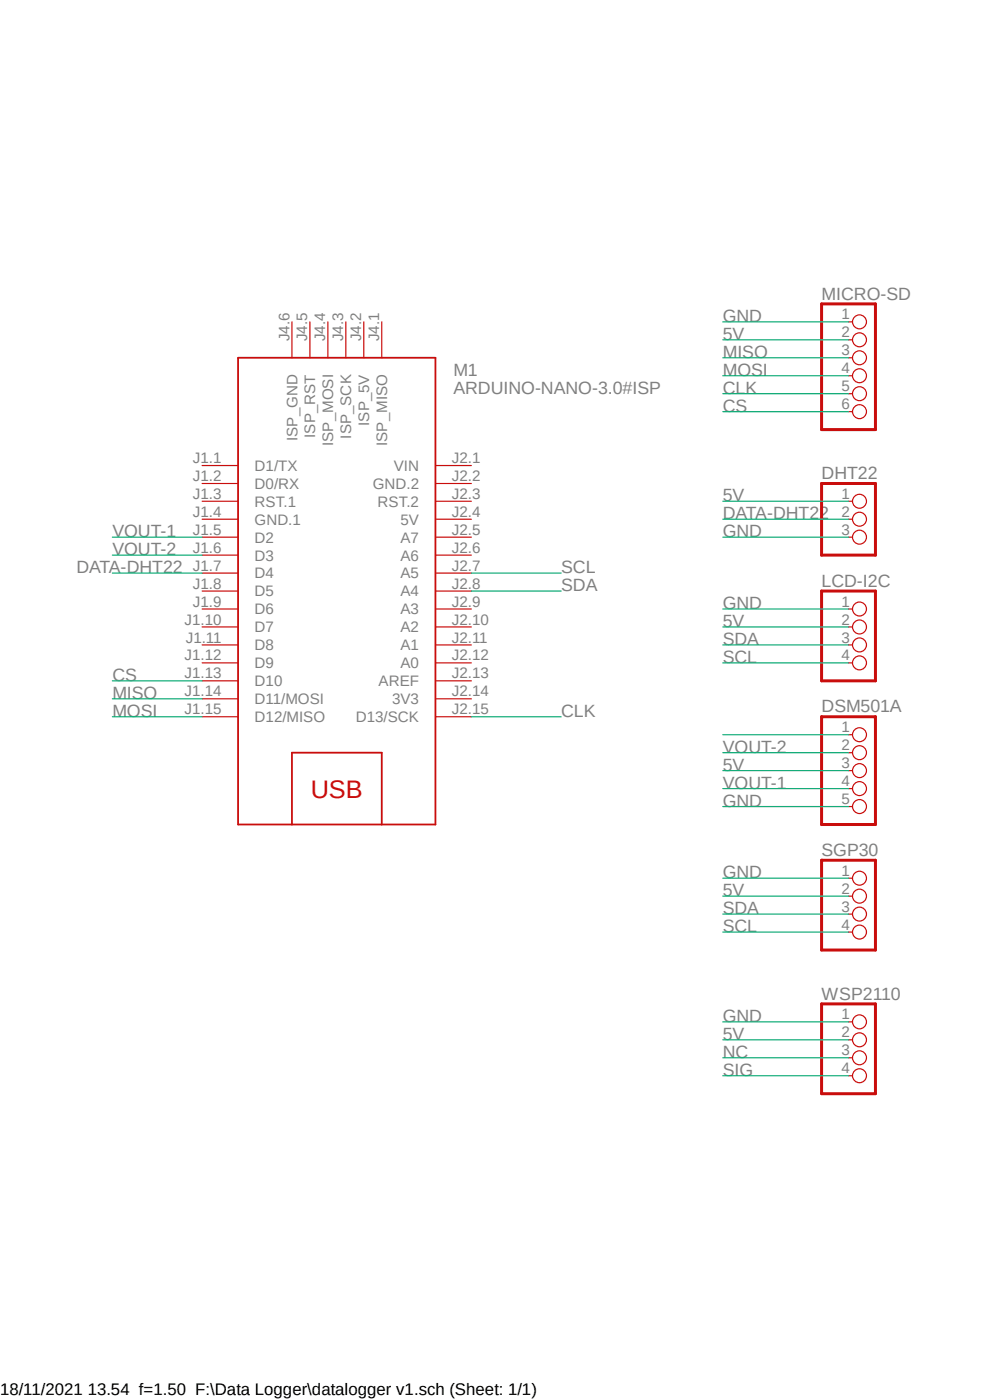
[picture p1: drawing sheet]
<svg xmlns="http://www.w3.org/2000/svg" width="210mm" height="297mm" viewBox="0 0 210 297" stroke-linecap="round" stroke-linejoin="round" font-family="sans-serif">
<path d="M15.3 59.6l179.2 172.8M194.5 59.6l-179.2 172.8" fill="none" stroke="#fff" stroke-width=".21"/>
<g fill="none" stroke="#c90d0c" stroke-width=".25">
<path d="M61.9 68.3v7.6M65.7 68.3v7.6M69.6 68.3v7.6M73.4 68.3v7.6M77.2 68.3v7.6M81 68.3v7.6M180 68.3h.8M180 72.1h.8M180 75.9h.8M180 79.7h.8M42.9 98.8h7.6M92.4 98.8h7.6"/>
<path d="M180 83.5h.8M180 87.3h.8M42.9 102.6h7.6M42.9 106.3h7.6M42.9 110.2h7.6M42.9 114h7.6M42.9 117.8h7.6M92.4 102.6h7.6M92.4 106.3h7.6M92.4 110.2h7.6M92.4 114h7.6M92.4 117.8h7.6"/>
<path d="M180 106.3h.8M180 110.2h.8M180 114h.8M42.9 121.6h7.6M42.9 125.4h7.6M42.9 129.2h7.6M42.9 133h7.6M42.9 136.8h7.6M92.4 121.6h7.6M92.4 125.4h7.6M92.4 129.2h7.6M92.4 133h7.6"/>
<path d="M92.4 136.8h7.6M180 129.2h.8M180 133h.8M180 136.8h.8M42.9 140.6h7.6M42.9 144.4h7.6M42.9 148.3h7.6M42.9 152.1h7.6M92.4 140.6h7.6M92.4 144.4h7.6M92.4 148.3h7.6M92.4 152.1h7.6"/>
<path d="M180 140.6h.8M180 155.9h.8M180 159.7h.8M180 163.5h.8M180 167.3h.8M180 171.1h.8M180 186.3h.8M180 190.1h.8M180 193.9h.8M180 197.7h.8M180 216.8h.8M180 220.6h.8"/>
<path d="M180 224.4h.8M180 228.2h.8"/>
<circle cx="182.3" cy="79.7" r="1.48"/>
<circle cx="182.3" cy="75.9" r="1.48"/>
<circle cx="182.3" cy="72.1" r="1.48"/>
<circle cx="182.3" cy="68.3" r="1.48"/>
<circle cx="182.3" cy="87.3" r="1.48"/>
<circle cx="182.3" cy="83.5" r="1.48"/>
<circle cx="182.3" cy="106.3" r="1.48"/>
<circle cx="182.3" cy="110.2" r="1.48"/>
<circle cx="182.3" cy="114" r="1.48"/>
<circle cx="182.3" cy="136.8" r="1.48"/>
<circle cx="182.3" cy="129.2" r="1.48"/>
<circle cx="182.3" cy="133" r="1.48"/>
<circle cx="182.3" cy="155.9" r="1.48"/>
<circle cx="182.3" cy="140.6" r="1.48"/>
<circle cx="182.3" cy="159.7" r="1.48"/>
<circle cx="182.3" cy="167.3" r="1.48"/>
<circle cx="182.3" cy="163.5" r="1.48"/>
<circle cx="182.3" cy="171.1" r="1.48"/>
<circle cx="182.3" cy="197.7" r="1.48"/>
<circle cx="182.3" cy="186.3" r="1.48"/>
<circle cx="182.3" cy="190.1" r="1.48"/>
<circle cx="182.3" cy="193.9" r="1.48"/>
<circle cx="182.3" cy="216.8" r="1.48"/>
<circle cx="182.3" cy="228.2" r="1.48"/>
<circle cx="182.3" cy="224.4" r="1.48"/>
<circle cx="182.3" cy="220.6" r="1.48"/>
</g>
<path d="M50.5 75.9h41.9v99h-41.9zM61.9 174.9v-15.2h19.1v15.2" fill="none" stroke="#c90d0c" stroke-width=".38"/>
<path d="M174.3 64.5h11.4v26.6h-11.4zM174.3 102.6h11.4v15.2h-11.4zM174.3 125.4h11.4v19h-11.4zM174.3 152.1h11.4v22.8h-11.4zM174.3 182.5h11.4v19h-11.4zM174.3 213h11.4v19h-11.4z" fill="none" stroke="#c90d0c" stroke-width=".64"/>
<g fill="none" stroke="#0dab76" stroke-width=".25">
<path d="M153.3 72.1h26.7M153.3 68.3h26.7M153.3 75.9h26.7M153.3 79.7h26.7M153.3 83.5h26.7M153.3 87.3h26.7M23.8 114h19.1M23.8 117.8h19.1M153.3 106.3h26.7M153.3 110.2h26.7M153.3 114h26.7M23.8 121.6h19.1"/>
<path d="M100 121.6h19M100 125.4h19M153.3 133h26.7M153.3 129.2h26.7M153.3 136.8h26.7M23.8 148.3h19.1M23.8 152.1h19.1M23.8 144.4h19.1M100 152.1h19M153.3 140.6h26.7M153.3 155.9h26.7M153.3 159.7h26.7"/>
<path d="M153.3 163.5h26.7M153.3 171.1h26.7M153.3 167.3h26.7M153.3 190.1h26.7M153.3 186.3h26.7M153.3 193.9h26.7M153.3 197.7h26.7M153.3 216.8h26.7M153.3 220.6h26.7M153.3 224.4h26.7M153.3 228.2h26.7"/>
</g>
<text font-size="5.4" fill="#c90d0c" x="65.9" y="169.2">USB</text>
<g font-size="3.8" fill="#808080">
<text x="174.3" y="63.5">MICRO-SD</text>
<text x="153.3" y="68.3">GND</text>
<text x="153.3" y="72.1">5V</text>
<text x="153.3" y="75.9">MISO</text>
<text x="96.2" y="83.5">ARDUINO-NANO-3.0#ISP</text>
<text x="96.2" y="79.7">M1</text>
<text x="153.3" y="79.7">MOSI</text>
<text x="153.3" y="83.5">CLK</text>
<text x="153.3" y="87.3">CS</text>
<text x="174.3" y="101.6">DHT22</text>
<text x="153.3" y="106.4">5V</text>
<text x="23.8" y="114">VOUT-1</text>
<text x="153.3" y="110.2">DATA-DHT22</text>
<text x="153.3" y="114">GND</text>
<text x="23.8" y="117.8">VOUT-2</text>
<text x="16.2" y="121.6">DATA-DHT22</text>
<text x="119" y="125.4">SDA</text>
<text x="119" y="121.6">SCL</text>
<text x="174.3" y="124.5">LCD-I2C</text>
<text x="153.3" y="129.2">GND</text>
<text x="153.3" y="133">5V</text>
<text x="153.3" y="136.8">SDA</text>
<text x="153.3" y="140.6">SCL</text>
<text x="23.8" y="148.3">MISO</text>
<text x="23.8" y="144.4">CS</text>
<text x="23.8" y="152.1">MOSI</text>
<text x="119" y="152.1">CLK</text>
<text x="174.3" y="151.1">DSM501A</text>
<text x="153.3" y="159.7">VOUT-2</text>
<text x="153.3" y="163.5">5V</text>
<text x="153.3" y="167.3">VOUT-1</text>
<text x="153.3" y="171.1">GND</text>
<text x="174.3" y="181.6">SGP30</text>
<text x="153.3" y="190.1">5V</text>
<text x="153.3" y="186.3">GND</text>
<text x="153.3" y="193.9">SDA</text>
<text x="153.3" y="197.7">SCL</text>
<text x="174.3" y="212">WSP2110</text>
<text x="153.3" y="220.6">5V</text>
<text x="153.3" y="216.8">GND</text>
<text x="153.3" y="224.4">NC</text>
<text x="153.3" y="228.2">SIG</text>
</g>
<text font-size="3.6" x="0" y="296">18/11/2021 13.54 f=1.50 F:\Data Logger\datalogger v1.sch (Sheet: 1/1)</text>
<g font-size="3.2" fill="#808080">
<text x="178.5" y="67.7">1</text>
<text x="178.5" y="71.5">2</text>
<text x="61.4" y="72.4" transform="rotate(-90 61.4 72.4)">J4.6</text>
<text x="65.2" y="72.4" transform="rotate(-90 65.2 72.4)">J4.5</text>
<text x="69" y="72.4" transform="rotate(-90 69 72.4)">J4.4</text>
<text x="72.8" y="72.4" transform="rotate(-90 72.8 72.4)">J4.3</text>
<text x="76.6" y="72.4" transform="rotate(-90 76.6 72.4)">J4.2</text>
<text x="80.4" y="72.4" transform="rotate(-90 80.4 72.4)">J4.1</text>
<text x="178.5" y="75.4">3</text>
<text x="178.5" y="79.2">4</text>
<text x="178.5" y="83">5</text>
<text x="178.5" y="86.8">6</text>
<text x="63.1" y="93.6" transform="rotate(-90 63.1 93.6)">ISP_GND</text>
<text x="66.9" y="92.9" transform="rotate(-90 66.9 92.9)">ISP_RST</text>
<text x="70.7" y="94.6" transform="rotate(-90 70.7 94.6)">ISP_MOSI</text>
<text x="74.5" y="93" transform="rotate(-90 74.5 93)">ISP_SCK</text>
<text x="78.3" y="90.3" transform="rotate(-90 78.3 90.3)">ISP_5V</text>
<text x="82.1" y="94.6" transform="rotate(-90 82.1 94.6)">ISP_MISO</text>
<text x="40.9" y="98.2">J1.1</text>
<text x="54" y="99.9">D1/TX</text>
<text x="83.5" y="99.9">VIN</text>
<text x="95.9" y="98.2">J2.1</text>
<text x="40.9" y="102">J1.2</text>
<text x="40.9" y="105.8">J1.3</text>
<text x="54" y="103.7">D0/RX</text>
<text x="54" y="107.5">RST.1</text>
<text x="79.1" y="103.7">GND.2</text>
<text x="80.1" y="107.5">RST.2</text>
<text x="95.9" y="102">J2.2</text>
<text x="95.9" y="105.8">J2.3</text>
<text x="178.5" y="105.8">1</text>
<text x="40.9" y="109.6">J1.4</text>
<text x="40.9" y="113.5">J1.5</text>
<text x="54" y="111.3">GND.1</text>
<text x="85" y="111.3">5V</text>
<text x="95.9" y="109.6">J2.4</text>
<text x="95.9" y="113.5">J2.5</text>
<text x="178.5" y="109.6">2</text>
<text x="178.5" y="113.5">3</text>
<text x="40.9" y="117.3">J1.6</text>
<text x="54" y="115.1">D2</text>
<text x="54" y="118.9">D3</text>
<text x="85" y="115.1">A7</text>
<text x="85" y="118.9">A6</text>
<text x="95.9" y="117.3">J2.6</text>
<text x="40.9" y="121.1">J1.7</text>
<text x="40.9" y="124.9">J1.8</text>
<text x="54" y="122.7">D4</text>
<text x="85" y="122.7">A5</text>
<text x="95.9" y="121.1">J2.7</text>
<text x="95.9" y="124.9">J2.8</text>
<text x="40.9" y="128.7">J1.9</text>
<text x="54" y="126.5">D5</text>
<text x="54" y="130.3">D6</text>
<text x="85" y="126.5">A4</text>
<text x="85" y="130.3">A3</text>
<text x="95.9" y="128.7">J2.9</text>
<text x="178.5" y="128.7">1</text>
<text x="39.2" y="132.5">J1.10</text>
<text x="39.4" y="136.3">J1.11</text>
<text x="54" y="134.2">D7</text>
<text x="54" y="138">D8</text>
<text x="85" y="134.2">A2</text>
<text x="85" y="138">A1</text>
<text x="95.9" y="132.5">J2.10</text>
<text x="95.9" y="136.3">J2.11</text>
<text x="178.5" y="132.5">2</text>
<text x="178.5" y="136.3">3</text>
<text x="39.2" y="140.1">J1.12</text>
<text x="39.2" y="143.9">J1.13</text>
<text x="54" y="141.8">D9</text>
<text x="85" y="141.8">A0</text>
<text x="95.9" y="140.1">J2.12</text>
<text x="95.9" y="143.9">J2.13</text>
<text x="178.5" y="140.1">4</text>
<text x="39.2" y="147.7">J1.14</text>
<text x="54" y="145.6">D10</text>
<text x="54" y="149.4">D11/MOSI</text>
<text x="80.3" y="145.6">AREF</text>
<text x="83.2" y="149.4">3V3</text>
<text x="95.9" y="147.7">J2.14</text>
<text x="39.2" y="151.5">J1.15</text>
<text x="54" y="153.2">D12/MISO</text>
<text x="75.5" y="153.2">D13/SCK</text>
<text x="95.9" y="151.5">J2.15</text>
<text x="178.5" y="155.3">1</text>
<text x="178.5" y="159.1">2</text>
<text x="178.5" y="162.9">3</text>
<text x="178.5" y="166.8">4</text>
<text x="178.5" y="170.6">5</text>
<text x="178.5" y="185.8">1</text>
<text x="178.5" y="189.6">2</text>
<text x="178.5" y="193.4">3</text>
<text x="178.5" y="197.2">4</text>
<text x="178.5" y="216.2">1</text>
<text x="178.5" y="220">2</text>
<text x="178.5" y="223.9">3</text>
<text x="178.5" y="227.7">4</text>
</g>
</svg>
